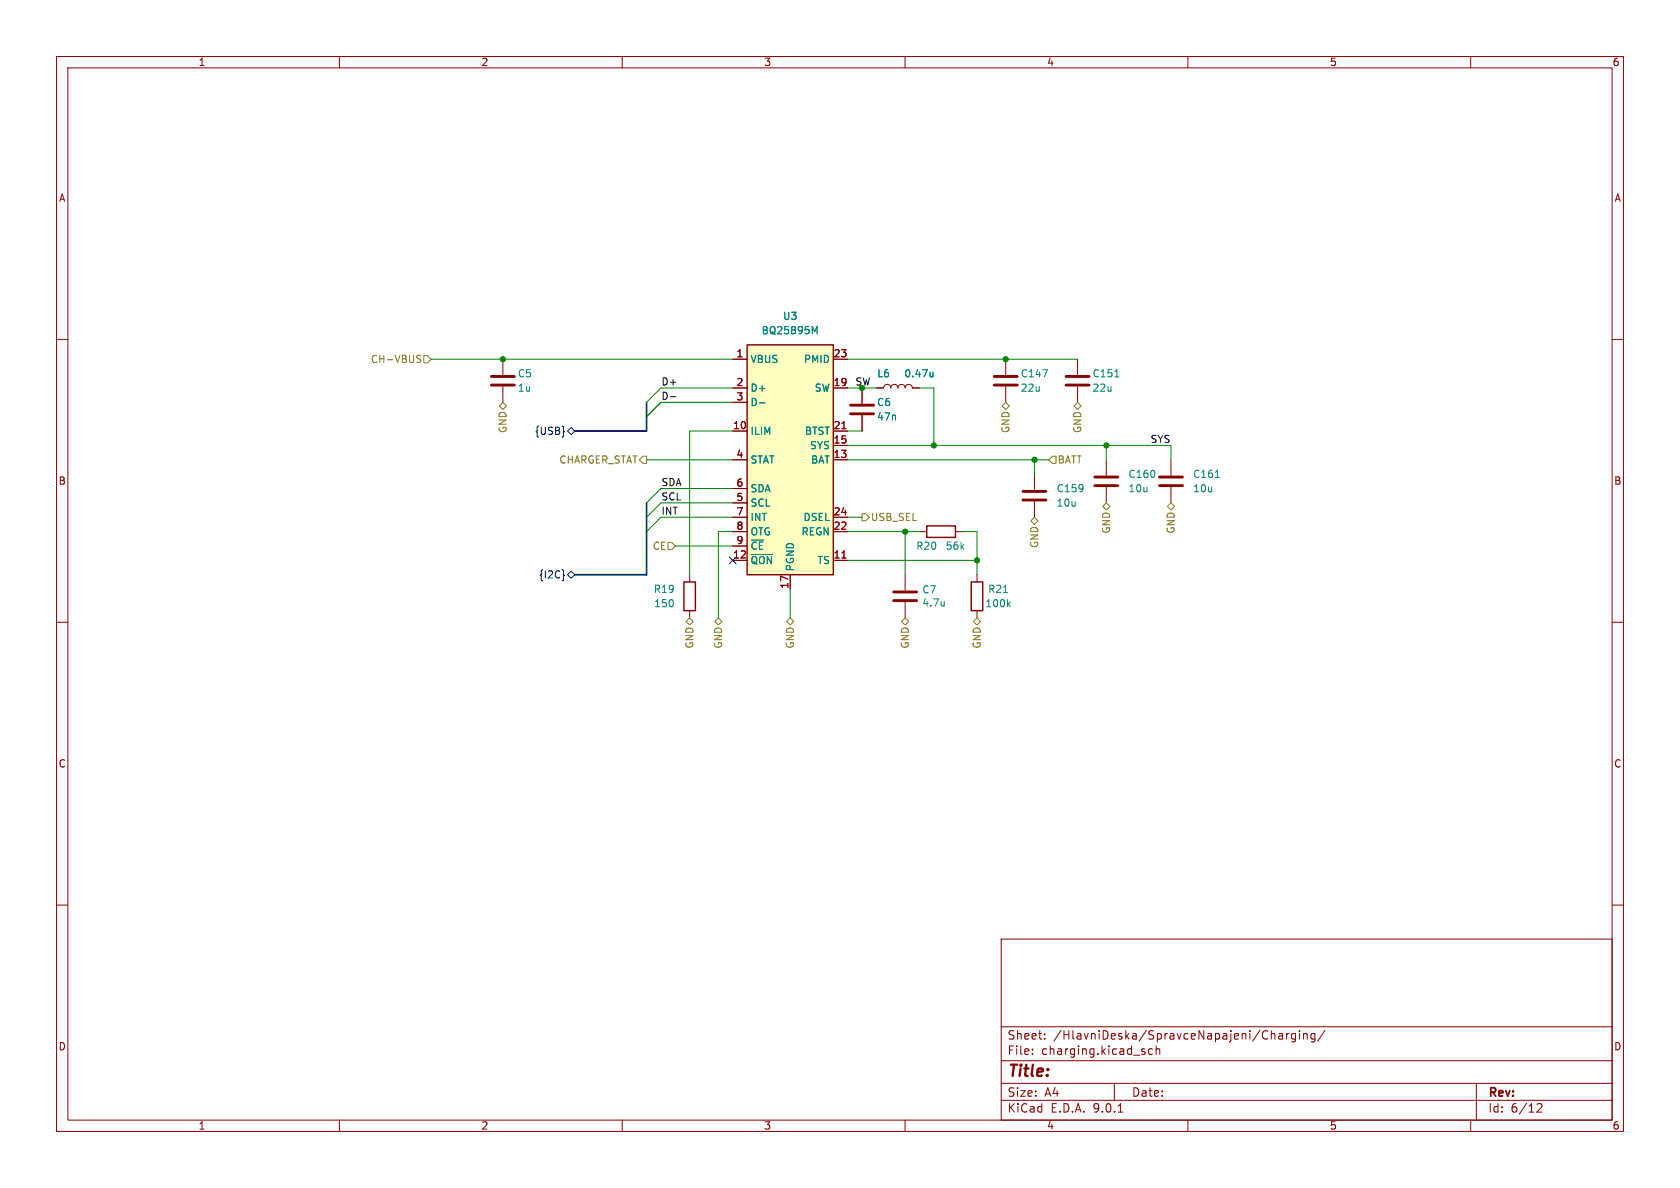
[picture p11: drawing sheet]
<svg xmlns="http://www.w3.org/2000/svg" width="297mm" height="210mm" viewBox="0 0 297 210" stroke-linecap="round" stroke-linejoin="round" font-family="sans-serif">
<g fill="none" stroke="#840000" stroke-width=".18">
<path d="M10 10h277v190h-277zM12 12h273v186h-273zM60 10v2M110 10v2M160 10v2M210 10v2M260 10v2M10 60h2M88.9 63.5v2.8M88.9 68.3v2.8M285 60h2M10 110h2"/>
<path d="M160 101.6v2.8M160 106.4v2.8M285 110h2M10 160h2M177 166h108v32h-108zM285 160h2M60 198v2M110 198v2M160 198v2M177 194.5h108M177 191.5h108M177 187.5h108"/>
<path d="M177 181.5h108M182.5 186.3v.1M182.5 185.5v.1M184.7 183.6v.1M184.7 182.8v.1M197 191.5v3M197.7 196.6h.8M203.7 185.5l-.4-.1-.3 .3v.4l.2 .2h.5M204.4 185.5l.2-.1 .4 .1v.9M204.4 184.9v1.5M210 198v2M226.1 182.8h.6v.9"/>
<path d="M226.7 183.1h-.5a.29 .29 0 0 0-.2 .3 .29 .29 0 0 0 .2 .3l.5-.1M227.5 182.7v1M227.9 182.7l-.3 .1-.1 .2M229 182.8l-.4-.1-.3 .3v.4l.2 .2h.5M229 182.7v1.2l-.3 .3-.3-.1M229.7 182.2v.1M229.7 182.7v1M230.5 182.8l.2-.1 .3 .1 .1 .9M230.5 182.7v1M232.5 182.8l-.5-.1-.3 .3v.4l.2 .2h.6M232.5 182.7v1.2l-.3 .3-.4-.1M234.2 182.1l-1.2 2"/>
<path d="M260 198v2M261 191.5v6.5M271.7 195.2l.6-.1 .2 .1 .1 .3-.9 1.1h.9"/>
</g>
<path d="M86.9 66.5h4M86.9 68.1h4M158 104.6h4.1M158 106.2h4.1" fill="none" stroke="#840000" stroke-width=".51"/>
<path d="M166.9 106.3v.8M166.9 107v.1" fill="none" stroke="#008484" stroke-width=".18"/>
<path d="M132.1 61h15.2v40.6h-15.2z" fill="#ffffc2"/>
<path d="M132.1 61h15.2v40.6h-15.2zM163.8 93h5.1v2h-5.1zM120.9 102.9h2v5.1h-2zM171.7 102.9h2v5.1h-2z" fill="none" stroke="#840000" stroke-width=".25"/>
<g fill="none" stroke="#840000" stroke-width=".18">
<path d="M129.5 63.5h2.6M129.5 68.6h2.6M129.5 71.1h2.6M129.5 76.2h2.6M147.3 63.5h2.6M147.3 68.6h2.6M147.3 76.2h2.6M147.3 78.7h2.6M148.8 75.8h.8M152.4 68.6v2.8M152.4 73.4v2.8M154.9 68.6h1.3a.64 .64 0 0 1 .6-.7 .64 .64 0 0 1 .7 .7 .64 .64 0 0 1 .6-.7 .64 .64 0 0 1 .6 .7 .64 .64 0 0 1 .7-.7 .64 .64 0 0 1 .6 .7 .64 .64 0 0 1 .7-.7 .64 .64 0 0 1 .6 .7h1.3"/>
<path d="M177.8 63.5v2.8M177.8 68.3v2.8M190.5 63.5v2.8M190.5 68.3v2.8M129.5 81.3h2.6M129.5 86.4h2.6M129.5 88.9h2.6M129.5 91.4h2.6M129.5 94h2.6M129.5 96.5h2.6M129.5 99.1h2.6M147.3 81.3h2.6"/>
<path d="M147.3 91.4h2.6M147.3 94h2.6M147.3 99.1h2.6M148.8 98.6h.8M162.6 94h1.2M168.9 94h1.3M182.9 83.8v2.8M182.9 88.6v2.8M195.6 81.3v2.8M195.6 86.1v2.8M207 81.3v2.8M207 86.1v2.8"/>
<path d="M121.9 101.6v1.3M121.9 108v1.2M139.7 101.6v2.5M172.7 101.6v1.3M172.7 108v1.2"/>
</g>
<path d="M143.6 57.7l.4 .9 .4-.9v1.3M134.3 71.2h.9M164.9 66.5l-.3 .1M164.9 65.8v.8M184.3 65.3h.9l-.6 1.3M197.1 66.6h.7M132.8 98h3.8M214.9 84.4h.7M177.4 104.7h.7M178.3 106.8l.3 .5M178.6 106.4l-.5 .5" fill="none" stroke="#008484" stroke-width=".18"/>
<path d="M150.4 71.6h4M150.4 73.2h4M175.8 66.5h4M175.8 68.1h4M188.5 66.5h4M188.5 68.1h4M180.8 86.9h4.1M180.8 88.4h4.1M193.5 84.3h4.1M193.5 85.9h4.1M205 84.3h4M205 85.9h4" fill="none" stroke="#840000" stroke-width=".51"/>
<g fill="none" stroke="#848400" stroke-width=".18">
<path d="M73.9 63.4l.4 .1 .1 .3-.2 .3h-.3M73.9 62.8l.5 .1M74.9 62.9h.7l.6 .6-.6 .6h-.7zM88.3 71.8l.6-.7 .6 .7-.6 .6zM177.2 71.8l.6-.7 .6 .7-.6 .6zM189.9 71.8l.6-.7 .6 .7-.6 .6zM113.7 80.6h.6v1.3h-.6l-.7-.6zM118.1 95.9h.6l.7 .6-.7 .7h-.6zM152.4 90.8h.6l.7 .6-.7 .7h-.6zM182.2 92.1l.7-.7 .6 .7-.6 .6zM186.1 80.6h.6v1.3h-.6l-.7-.6zM194.9 89.5l.7-.6 .6 .6-.6 .7z"/>
<path d="M206.4 89.5l.6-.6 .6 .6-.6 .7zM121.3 109.9l.6-.7 .7 .7-.7 .6zM126.4 109.9l.6-.7 .6 .7-.6 .6zM139.1 109.9l.6-.7 .6 .7-.6 .6zM159.4 109.9l.6-.7 .7 .7-.7 .6zM172.1 109.9l.6-.7 .7 .7-.7 .6z"/>
</g>
<path d="M99.7 76.2l.1 .1-.1 .1M100.3 76.2l.7-.6 .6 .6-.6 .6zM128.9 98.5l1.2 1.2M130.1 98.5l-1.2 1.2M99.6 101.5l.2 .2-.2 .2M100.3 101.6l.7-.6 .6 .6-.6 .6z" fill="none" stroke="#000084" stroke-width=".18"/>
<path d="M118.5 70.1h1" fill="none" stroke="#000" stroke-width=".18"/>
<path d="M114.3 71.1v5.1h-12.7M114.3 88.9v12.7h-12.7" fill="none" stroke="#000084" stroke-width=".3"/>
<g fill="none" stroke="#008400" stroke-width=".18">
<path d="M76.2 63.5h53.3M129.5 76.2h-7.6v25.4M129.5 68.6h-12.7l-2.5 2.5M129.5 71.1h-12.7l-2.5 2.6M149.9 78.7h57.1v2.6M149.9 68.6h5M149.9 63.5h40.6M149.9 76.2h2.5M162.6 68.6h2.5v10.1M195.6 78.7v2.6M114.3 81.3h15.2M119.4 96.5h10.1"/>
<path d="M129.5 94h-2.5v15.2M129.5 91.4h-12.7l-2.5 2.6M129.5 88.9h-12.7l-2.5 2.5M129.5 86.4h-12.7l-2.5 2.5M149.9 94h12.7M149.9 91.4h2.5M149.9 99.1h22.8M149.9 81.3h35.5M160 94v7.6M170.2 94h2.5v7.6M182.9 81.3v2.5M139.7 104.1v5.1"/>
</g>
<g fill="#008400" stroke="#008400" stroke-width=".18">
<circle cx="88.9" cy="63.5" r=".46"/>
<circle cx="172.7" cy="99.1" r=".46"/>
<circle cx="160" cy="94" r=".46"/>
<circle cx="152.4" cy="68.6" r=".46"/>
<circle cx="165.1" cy="78.7" r=".46"/>
<circle cx="177.8" cy="63.5" r=".46"/>
<circle cx="195.6" cy="78.7" r=".46"/>
<circle cx="182.9" cy="81.3" r=".46"/>
</g>
<text font-size="2.8" fill="#840000" x="178" y="190.9">Title:</text>
<g font-size="2.1" fill="#840000">
<text x="178" y="184">Sheet:</text>
<text x="186.2" y="184">/HlavniDeska/SpravceNapajeni/Charging/</text>
<text x="178" y="186.7">File:</text>
<text x="184.1" y="186.7">charging.kicad_sch</text>
<text x="178" y="196.9">KiCad</text>
<text x="178" y="194.1">Size:</text>
<text x="184.7" y="194.1">A4</text>
<text x="185.7" y="196.9">E.D.A.</text>
<text x="193.3" y="196.9">9.0.1</text>
<text x="200" y="194.1">Date:</text>
<text x="263" y="194.3">Rev:</text>
<text x="263" y="196.9">Id:</text>
<text x="267.1" y="196.9">6/12</text>
</g>
<g font-size="1.8" fill="#840000">
<text x="35" y="11.9">1</text>
<text x="85" y="11.9">2</text>
<text x="135" y="11.9">3</text>
<text x="185" y="11.9">4</text>
<text x="235" y="11.9">5</text>
<text x="285" y="11.9">6</text>
<text x="10.3" y="35.9">A</text>
<text x="285.3" y="35.9">A</text>
<text x="130.1" y="63.2">1</text>
<text x="147.3" y="63.2">23</text>
<text x="130.1" y="68.3">2</text>
<text x="130.1" y="70.9">3</text>
<text x="147.3" y="68.3">19</text>
<text x="129.5" y="75.9">10</text>
<text x="147.3" y="75.9">21</text>
<text x="130.1" y="81">4</text>
<text x="147.3" y="78.5">15</text>
<text x="147.3" y="81">13</text>
<text x="10.3" y="85.9">B</text>
<text x="130.1" y="86.1">6</text>
<text x="130.1" y="88.6">5</text>
<text x="285.3" y="85.9">B</text>
<text x="130.1" y="91.2">7</text>
<text x="130.1" y="93.7">8</text>
<text x="147.3" y="91.2">24</text>
<text x="147.3" y="93.7">22</text>
<text x="129.5" y="98.8">12</text>
<text x="130.1" y="96.3">9</text>
<text x="147.3" y="98.8">11</text>
<text x="139.4" y="104.2" transform="rotate(-90 139.4 104.2)">17</text>
<text x="10.3" y="135.9">C</text>
<text x="285.3" y="135.9">C</text>
<text x="10.3" y="185.9">D</text>
<text x="285.3" y="185.9">D</text>
<text x="35" y="199.9">1</text>
<text x="85" y="199.9">2</text>
<text x="135" y="199.9">3</text>
<text x="185" y="199.9">4</text>
<text x="235" y="199.9">5</text>
<text x="285" y="199.9">6</text>
</g>
<g font-size="1.8" fill="#008484">
<text x="134.5" y="59.3">BQ25895M</text>
<text x="138.3" y="56.7">U3</text>
<text x="132.6" y="64.4">VBUS</text>
<text x="142" y="64.4">PMID</text>
<text x="91.4" y="66.9">C5</text>
<text x="91.4" y="69.4">1u</text>
<text x="132.6" y="69.4">D+</text>
<text x="132.6" y="72">D-</text>
<text x="143.9" y="69.4">SW</text>
<text x="154.9" y="72">C6</text>
<text x="155" y="66.9">L6</text>
<text x="159.8" y="66.9">0.47u</text>
<text x="180.3" y="66.9">C147</text>
<text x="180.3" y="69.4">22u</text>
<text x="193" y="66.9">C151</text>
<text x="193" y="69.4">22u</text>
<text x="132.6" y="77.1">ILIM</text>
<text x="142.2" y="77.1">BTST</text>
<text x="154.9" y="74.5">47n</text>
<text x="132.6" y="82.1">STAT</text>
<text x="143.1" y="79.6">SYS</text>
<text x="143.3" y="82.1">BAT</text>
<text x="132.6" y="87.2">SDA</text>
<text x="132.6" y="89.8">SCL</text>
<text x="186.7" y="87.2">C159</text>
<text x="186.7" y="89.8">10u</text>
<text x="199.4" y="84.7">C160</text>
<text x="199.4" y="87.2">10u</text>
<text x="210.8" y="84.7">C161</text>
<text x="210.8" y="87.2">10u</text>
<text x="132.6" y="92.3">INT</text>
<text x="132.6" y="94.8">OTG</text>
<text x="141.6" y="94.8">REGN</text>
<text x="142" y="92.3">DSEL</text>
<text x="132.6" y="97.4">~{CE}</text>
<text x="132.6" y="99.9">~{QON}</text>
<text x="140.6" y="101.1" transform="rotate(-90 140.6 101.1)">PGND</text>
<text x="144.4" y="99.9">TS</text>
<text x="161.9" y="97.4">R20</text>
<text x="167.1" y="97.4">56k</text>
<text x="115.5" y="105">R19</text>
<text x="115.5" y="107.5">150</text>
<text x="163" y="105.1">C7</text>
<text x="163" y="107.4">4.7u</text>
<text x="174.1" y="107.5">100k</text>
<text x="174.6" y="105">R21</text>
</g>
<g font-size="1.8" fill="#848400">
<text x="65.5" y="64.4">CH-VBUS</text>
<text x="89.8" y="76.7" transform="rotate(-90 89.8 76.7)">GND</text>
<text x="178.7" y="76.7" transform="rotate(-90 178.7 76.7)">GND</text>
<text x="191.4" y="76.7" transform="rotate(-90 191.4 76.7)">GND</text>
<text x="98.8" y="82.1">CHARGER_STAT</text>
<text x="186.9" y="82.1">BATT</text>
<text x="153.9" y="92.3">USB_SEL</text>
<text x="196.4" y="94.4" transform="rotate(-90 196.4 94.4)">GND</text>
<text x="207.9" y="94.4" transform="rotate(-90 207.9 94.4)">GND</text>
<text x="115.3" y="97.4">CE</text>
<text x="183.7" y="97" transform="rotate(-90 183.7 97)">GND</text>
<text x="122.8" y="114.8" transform="rotate(-90 122.8 114.8)">GND</text>
<text x="127.9" y="114.8" transform="rotate(-90 127.9 114.8)">GND</text>
<text x="140.6" y="114.8" transform="rotate(-90 140.6 114.8)">GND</text>
<text x="160.9" y="114.8" transform="rotate(-90 160.9 114.8)">GND</text>
<text x="173.6" y="114.8" transform="rotate(-90 173.6 114.8)">GND</text>
</g>
<g font-size="1.8">
<text x="116.8" y="68.2">D+</text>
<text x="116.8" y="70.8">D-</text>
<text x="151.1" y="68.2">SW</text>
<text x="203.3" y="78.4">SYS</text>
<text x="116.8" y="88.6">SCL</text>
<text x="116.8" y="86">SDA</text>
<text x="116.8" y="91.1">INT</text>
</g>
<g font-size="1.8" fill="#000084">
<text x="94.4" y="77.1">{USB}</text>
<text x="95.2" y="102.5">{I2C}</text>
</g>
</svg>
